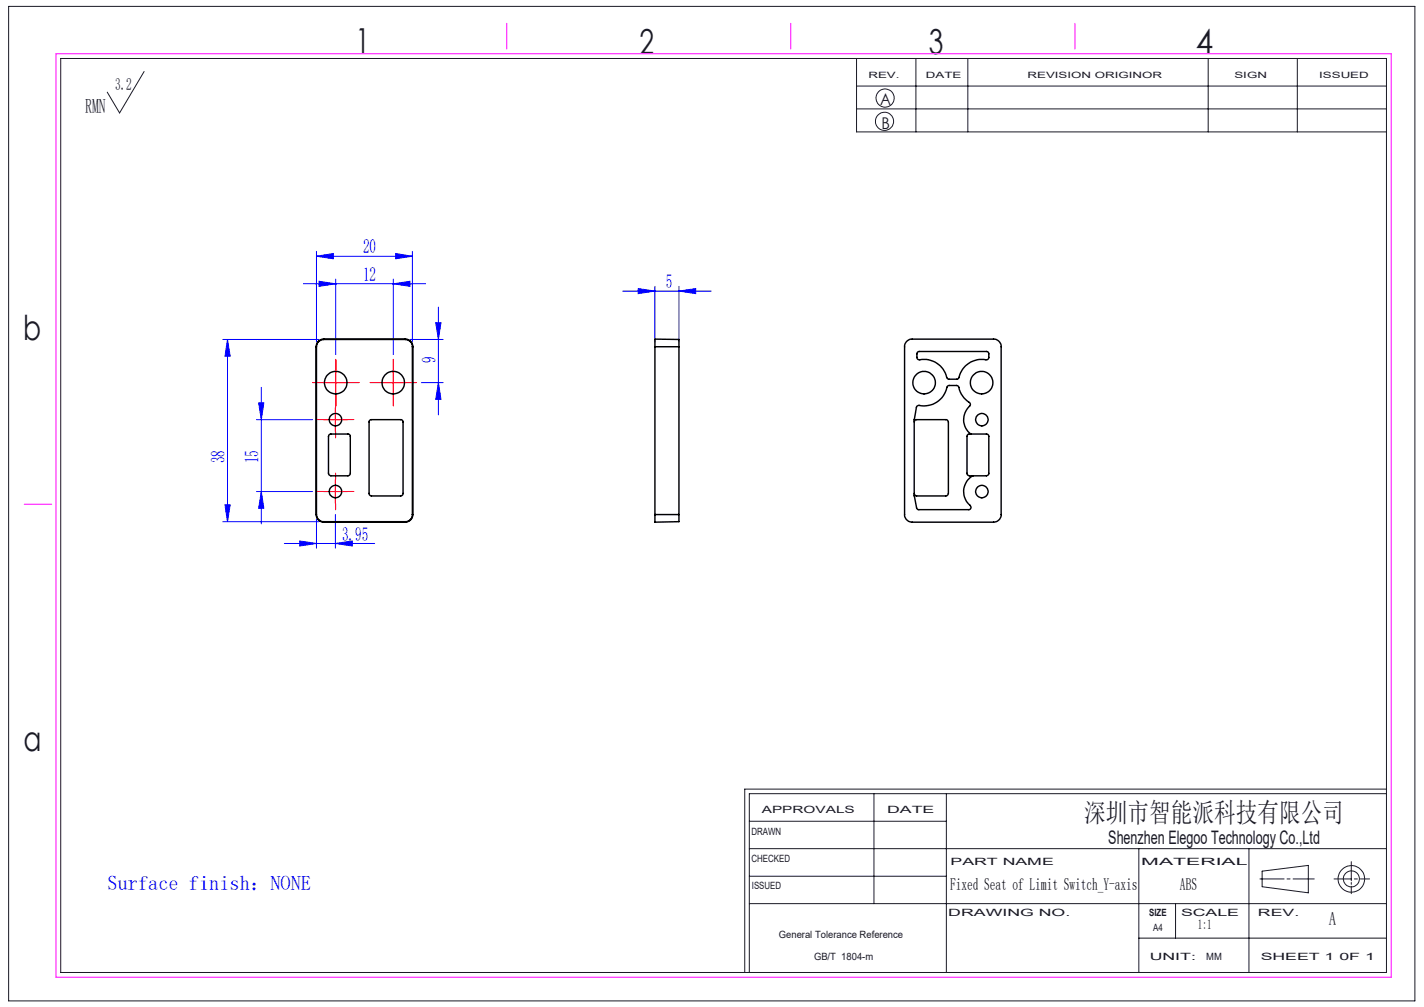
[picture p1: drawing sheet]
<svg xmlns="http://www.w3.org/2000/svg" width="297mm" height="210mm" viewBox="0 0 297 210" stroke-linecap="round" stroke-linejoin="round" font-family="sans-serif">
<g fill="none" stroke="#191924" stroke-width=".21">
<path d="M1.8 1.3h293.3v207.4h-293.3zM12.7 12.2h276.5v190.6h-276.5zM30.1 14.9l-5.2 8.7-2.5-4.4M178.6 12.2v15.3h110.6M178.6 17.9h110.6M191 12.2v15.3M201.9 12.2v15.3M252 12.2v15.3M270.6 12.2v15.3M178.6 22.7h110.6M156.3 177h132.9M156.3 171.3h41.1"/>
<path d="M182.3 165.5v22.9M197.4 165.5v37.3M237.5 177v25.8M260.5 177v25.8M281.8 179.7v4M289.2 165.5h-132.9v37.3M289.2 164.6h-133.9v38.2M156.3 188.4h132.9M156.3 182.7h41.1M237.5 195.6h51.7M245.2 188.4v7.2M262.8 183.3h5"/>
<path d="M263.2 181.7l9.7-1.2v5.7l-9.7-1.3zM268.4 183.3h.7M269.7 183.3h4.4M278.2 183.3h3.6M281.8 184v.4M281.8 184.8v1.6M282.5 183.3h.6M283.7 183.3h1.9"/>
<circle cx="184.5" cy="25.3" r="1.9"/>
<circle cx="184.6" cy="20.4" r="1.89"/>
<circle cx="281.9" cy="183.3" r="1.68"/>
<circle cx="281.9" cy="183.3" r="2.77"/>
</g>
<g fill="none" stroke="#00f" stroke-width=".21">
<path d="M63.3 59.2h25.5M66 53.4l3.5-.5v1.1zM66 52.4v18.9M66 53.4h20M66.5 58.7l3.5 .5-3.5 .5zM70 58.2v15.7M82 59.2l3.5-.5v1zM82 58.2v15.7M82.5 52.9l3.5 .5-3.5 .6zM86 52.4v18.9M136.6 59.7v11.6M141.6 59.7v11.6"/>
<path d="M46.5 70.8h20M47.4 70.8v38M47.4 70.8l.6 3.5h-1.1zM85.5 70.8h6.9M87.9 79.8h4.5M90.9 67.3h1.1l-.6 3.5zM91.4 79.8l.6 3.5h-1.1zM91.4 64.1v22.4M129.9 60.7h18.4M133.1 60.2l3.5 .5-3.5 .5zM141.6 60.7l3.5-.5v1zM53.5 87.5h11.7"/>
<path d="M53.9 84h1.1l-.5 3.5zM54.5 80.8v28.4M46.5 108.8h20M46.9 105.3h1.1l-.6 3.5zM53.5 102.5h11.7M54.5 102.5l.5 3.5h-1.1zM59.3 113.3h18.8M62.5 112.8l3.5 .5-3.5 .6zM66 108.3v6M70 113.3l3.5-.5v1.1zM70 107.3v7"/>
</g>
<g fill="none" stroke="#f00" stroke-width=".21" stroke-dasharray="30.5 1.3 1.3 1.3">
<path d="M67.5 79.8h-2.3M70 77.3v-2.4M72.5 79.8h2.4M79.5 79.8h-2.3M82 77.3v-2.4M84.5 79.8h2.4M67.5 87.5h-1.3M70 100v-1.3M70 85v-1.3M70 90v1.3M70 82.3v2.3M72.5 87.5h1.3"/>
<path d="M82 82.3v2.3M67.5 102.5h-1.3M70 105v1.3M72.5 102.5h1.3"/>
</g>
<path d="M67.5 79.8h5M70 77.3v5M79.5 79.8h5M82 77.3v5M67.5 87.5h5M70 85v5M67.5 102.5h5M70 100v5" fill="none" stroke="#f00" stroke-width=".21"/>
<path d="M11.7 11.2h278.5v192.6h-278.5zM105.7 4.9v5.3M164.9 4.9v5.3M224.2 4.9v5.3M5 105.2h5.8" fill="none" stroke="#f0f" stroke-width=".21"/>
<g fill="#00f">
<path d="M70 113.3l3.5-.5v1.1zM62.5 112.8l3.5 .5-3.5 .6z"/>
<path d="M66.5 58.7l3.5 .5-3.5 .5zM82 59.2l3.5-.5v1zM66 53.4l3.5-.5v1.1zM82.5 52.9l3.5 .5-3.5 .6zM133.1 60.2l3.5 .5-3.5 .5zM141.6 60.7l3.5-.5v1z"/>
<path d="M53.9 84h1.1l-.5 3.5zM54.5 102.5l.5 3.5h-1.1zM47.4 70.8l.6 3.5h-1.1zM46.9 105.3h1.1l-.6 3.5zM90.9 67.3h1.1l-.6 3.5zM91.4 79.8l.6 3.5h-1.1z"/>
</g>
<g fill="none" stroke="#000" stroke-width=".3">
<path d="M65.9 72.3h.1M65.9 72.3v35M66 72.3v35M67.5 70.8a1.55 1.55 0 0 0-1.5 1.5M67.5 70.7a1.55 1.55 0 0 0-1.6 1.6M67.5 70.7v.1M67.5 70.8h17M67.5 70.7h17M84.5 70.8a1.49 1.49 0 0 1 1.5 1.5M84.5 70.7a1.55 1.55 0 0 1 1.6 1.6M84.5 70.7v.1M86 72.3h.1"/>
<path d="M86 72.3v35M86.1 72.3v35M136.6 72.3v-1.6l5 .1v1.5M136.6 72.3h5M136.6 72.3v35M141.6 72.3v35M189.2 71.1l.8-.4h17.2a1.55 1.55 0 0 1 1.6 1.6v35a1.55 1.55 0 0 1-1.6 1.6h-16.9a1.62 1.62 0 0 1-1.6-1.6v-35.3zM191.4 73.4l.2-.1h14.2l.4 .4v.8a.5 .5 0 0 1-.6 .5 5 5 0 0 0-5.7 3.9l-.3 .2-2-.1a5.1 5.1 0 0 0-5.3-4h-.5a.5 .5 0 0 1-.6-.5v-.8zM68.7 90.7l.2-.2h3.8l.3 .2 .1 8.1-.3 .4h-3.8l-.5-.3v-7.9zM77.2 87.6l6.5-.1 .3 .2 .1 15.3-.4 .4h-6.2l-.5-.3v-15.2zM190.7 88l.1-.3 .3-.2h6.3l.4 .5-.1 15.1-.4 .3h-6.1l-.4-.2-.1-.3M201.8 90.7l.3-.2h3.7l.4 .2v8.1l-.2 .3-3.8 .1-.4-.2z"/>
<path d="M202.5 90.5a3.9 3.9 0 0 1-.1-6l-.1-.4a5.8 5.8 0 0 1-2.5-3.6l-1.9-.1-.3 .2a5 5 0 0 1-6.1 4l-.4 .3-.4 2.6v15.9l.5 2.6 .3 .3h10.5a.5 .5 0 0 0 .5-.3 .5 .5 0 0 0-.1-.6 3.7 3.7 0 0 1 .5-6.2M65.9 107.3a1.55 1.55 0 0 0 1.6 1.6M65.9 107.3h.1M66 107.3a1.49 1.49 0 0 0 1.5 1.5M67.5 108.9h17M67.5 108.8v.1M67.5 108.8h17M84.5 108.8v.1M86 107.3a1.49 1.49 0 0 1-1.5 1.5M86 107.3h.1M86.1 107.3a1.62 1.62 0 0 1-1.6 1.6M136.6 107.3v1.6l5-.1v-1.5"/>
<path d="M136.6 107.3h5"/>
<circle cx="70" cy="79.8" r="2.34"/>
<circle cx="82" cy="79.8" r="2.34"/>
<circle cx="192.7" cy="79.8" r="2.35"/>
<circle cx="204.7" cy="79.8" r="2.35"/>
<circle cx="70" cy="87.5" r="1.3"/>
<circle cx="204.8" cy="87.5" r="1.3"/>
<circle cx="70" cy="102.5" r="1.29"/>
<circle cx="204.8" cy="102.5" r="1.29"/>
</g>
<g font-size="7.2" fill="#191924">
<text x="74.1" y="11">1</text>
<text x="133.4" y="11.2">2</text>
<text x="193.7" y="11.3">3</text>
<text x="249.4" y="11.3">4</text>
<text x="4.8" y="70.9">b</text>
<text x="4.9" y="156.5">a</text>
</g>
<text font-size="5.6" fill="#191924" x="226.2" y="171.5">深圳市智能派科技有限公司</text>
<text font-size="4.2" fill="#191924" x="17.8" y="23.5">RMN</text>
<text font-size="4.2" fill="#00f" x="22.4" y="185.5">Surface finish：NONE</text>
<g font-size="4.1" fill="#00f">
<text x="75.7" y="52.8">20</text>
<text x="75.7" y="58.6">12</text>
<text x="138.9" y="60.1">5</text>
<text x="90.9" y="75.7" transform="rotate(-90 90.9 75.7)">9</text>
<text x="46.9" y="96.6" transform="rotate(-90 46.9 96.6)">38</text>
<text x="53.9" y="96.6" transform="rotate(-90 53.9 96.6)">15</text>
<text x="71.4" y="112.8">3.95</text>
</g>
<g font-size="3.9" fill="#191924">
<text x="231.2" y="176">Shenzhen Elegoo Technology Co.,Ltd</text>
<text x="277.2" y="193">A</text>
</g>
<text font-size="3.5" fill="#191924" x="24" y="18.7">3.2</text>
<g font-size="3.5">
<text x="198.1" y="185.5">Fixed Seat of Limit Switch_Y-axis</text>
<text x="246.1" y="185.5">ABS</text>
</g>
<g font-size="3.4" fill="#191924">
<text x="183.6" y="22">A</text>
<text x="183.8" y="27">B</text>
</g>
<text font-size="2.8" x="249.9" y="193.7">1:1</text>
<g font-size="2.1" fill="#191924">
<text x="158.9" y="169.5">APPROVALS</text>
<text x="185" y="169.5">DATE</text>
<text x="156.7" y="174.2">DRAWN</text>
<text x="156.7" y="179.7">CHECKED</text>
<text x="156.8" y="185.4">ISSUED</text>
<text x="198.2" y="180.4">PART NAME</text>
<text x="238" y="180.4">MATERIAL</text>
<text x="197.8" y="191">DRAWING NO.</text>
<text x="239.7" y="191">SIZE</text>
<text x="246.3" y="191">SCALE</text>
<text x="262.4" y="191">REV.</text>
<text x="162.4" y="195.6">General Tolerance Reference</text>
<text x="240.5" y="194.1">A4</text>
<text x="169.8" y="200.2">GB/T 1804-m</text>
<text x="239.8" y="200.2">UNIT:</text>
<text x="251.6" y="200.2">MM</text>
<text x="262.9" y="200.2">SHEET 1 0F 1</text>
</g>
<g font-size="1.8" fill="#191924">
<text x="181.1" y="16.3">REV.</text>
<text x="193.1" y="16.3">DATE</text>
<text x="214.3" y="16.3">REVISION ORIGINOR</text>
<text x="257.5" y="16.3">SIGN</text>
<text x="275.1" y="16.3">ISSUED</text>
</g>
</svg>
